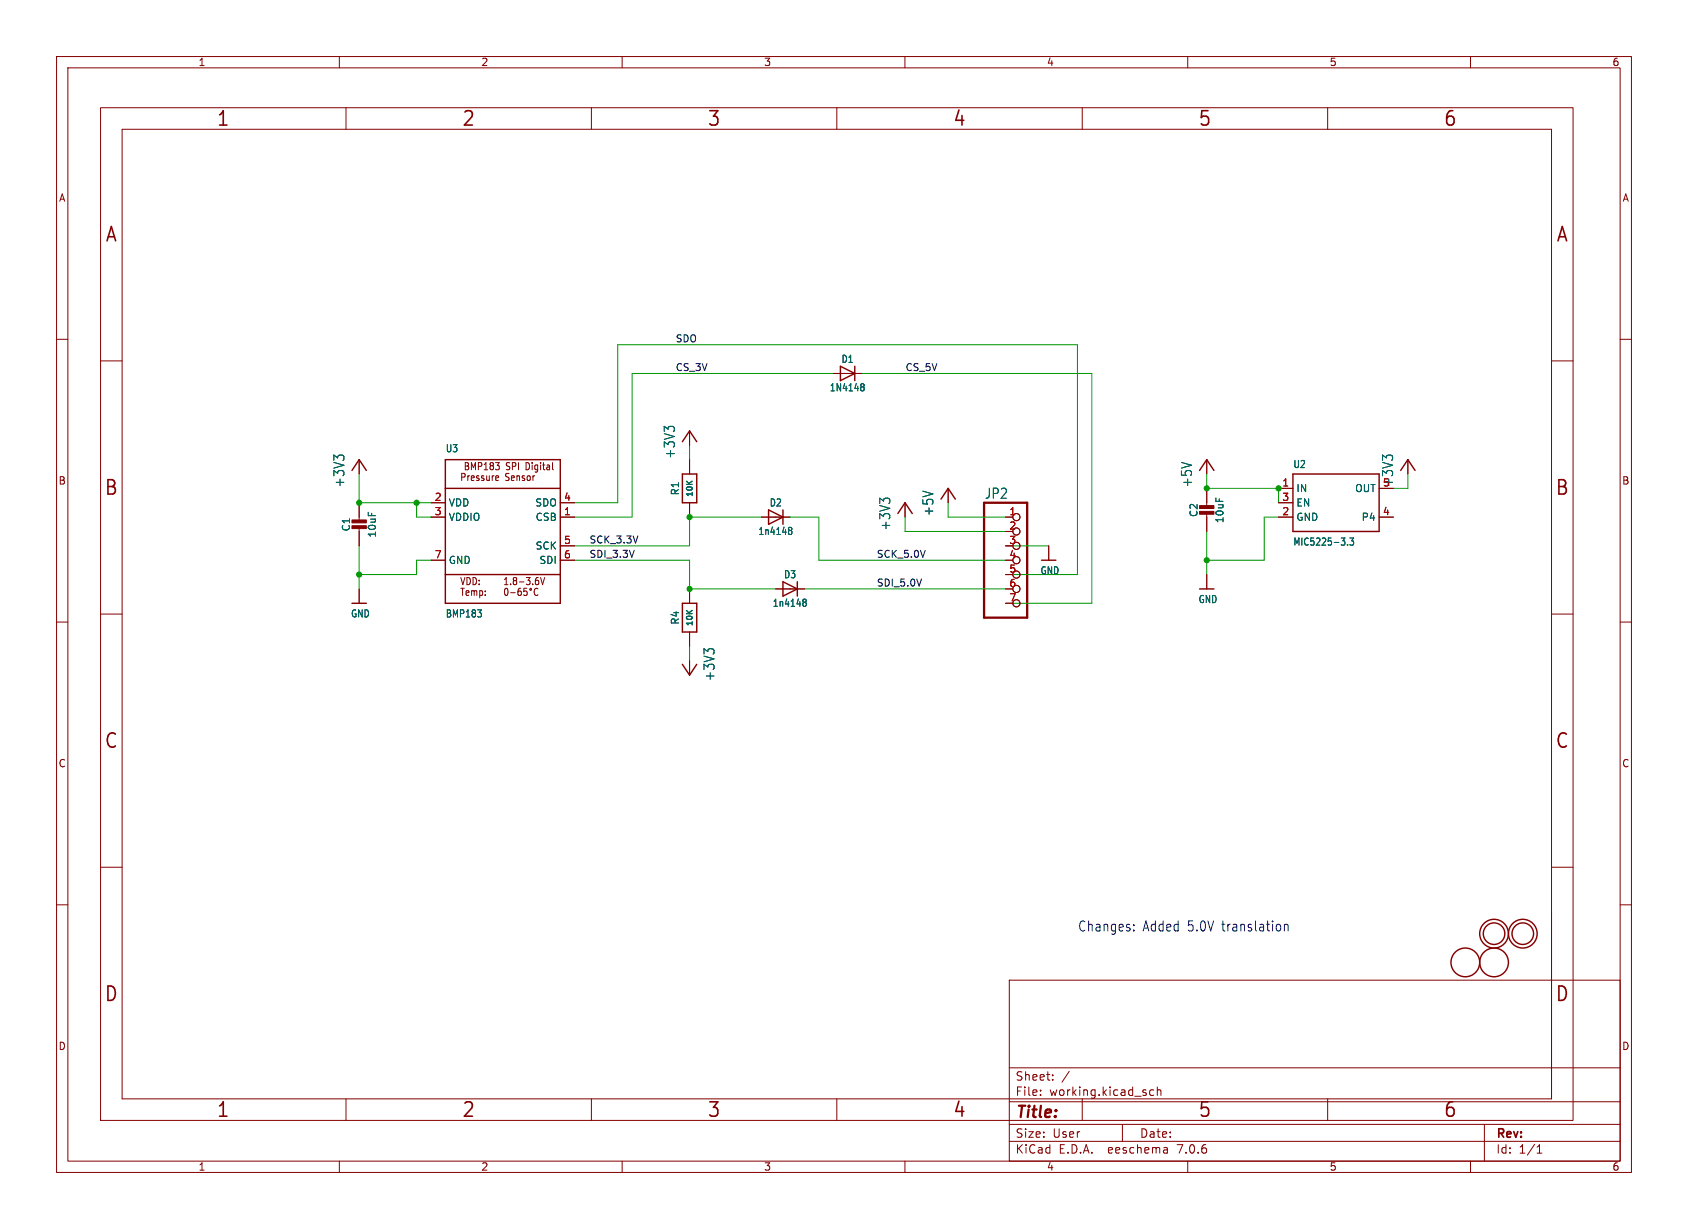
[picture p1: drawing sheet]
<svg xmlns="http://www.w3.org/2000/svg" width="298mm" height="217mm" viewBox="0 0 298 217" stroke-linecap="round" stroke-linejoin="round" font-family="sans-serif">
<g fill="none" stroke="#840000" stroke-width=".18">
<path d="M10 10h278.5v197.3h-278.5zM12 12h274.5v193.3h-274.5zM17.8 19h260.3v179.1h-260.3zM60 10v2M61.2 19v3.9M104.6 19v3.9M110 10v2M148 19v3.9M160 10v2M191.3 19v3.9M210 10v2M234.7 19v3.9"/>
<path d="M260 10v2M21.6 22.9h252.7v171.4h-252.7zM10 60h2M286.5 60h2M17.8 63.8h3.8M121.9 76.2v2.5M147.3 66h5.1M274.3 63.8h3.8M63.5 81.3v2.5M63.5 88.9v3.3M63.5 93.2v3.3M76.2 91.4h2.5"/>
<path d="M76.2 88.9h2.5M76.2 99.1h2.5M87.6 81.8h.7l-.4 .5M87.8 84.1l.3 .1 .1 .2-.6 .2M88.1 84.9l-.3 .1M88.2 82.3l.1 .2-.1 .5M97.7 83l.1 .1M99.1 91.4h2.5M99.1 88.9h2.5M99.1 96.5h2.5M99.1 99.1h2.5M121.9 81.3v2.5"/>
<path d="M121.9 88.9v2.5M134.6 91.4h5.1M160 88.9v2.5M167.6 86.4v2.5M177.8 91.4h1.3M177.8 96.5h1.3M185.4 96.5v2.6M213.4 81.3v2.5M213.4 86.4v3.3M213.4 90.7v3.3M226.1 91.4h2.5M226.1 88.9h2.5"/>
<path d="M226.1 86.4h2.5M243.8 91.4h2.6M243.8 86.4h2.6M248.9 81.3v2.5M10 110h2M17.8 108.6h3.8M63.5 104.1v2.6M89.3 104.3l-.1 .5 .3 .5 .3-.2v-.8M90.3 104.8h.8M91.7 104.1l-.1 1 .2 .2 .3-.1v-.6l-.3-.1-.2 .3M92.6 104v.6l.1-.1 .4 .1 .1 .5-.2 .2-.4-.1M93.7 104.2l.1 .2 .2-.2"/>
<path d="M94.5 104.2a.61 .61 0 0 0-.1 .7 .61 .61 0 0 0 .7 .3M95 102.1h.2M95.1 102.6l.2 .2v.3l-.2 .3M95.6 102.1l.3 1.3 .4-1.3M121.9 104.1v2.6M121.9 111.8v2.5M121.9 116.8v2.6M137.2 104.1h5M177.8 101.6h1.3M177.8 104.1h1.3M177.8 106.7h1.3M213.4 101.6v2.5"/>
<path d="M274.3 108.6h3.8M286.5 110h2M10 160h2M17.8 153.4h3.8M274.3 153.4h3.8M286.5 160h2M178.4 173.3h108.1v32h-108.1zM61.2 194.3v3.8M104.6 194.3v3.8M148 194.3v3.8M178.4 198.8h108.1M178.4 194.8h108.1"/>
<path d="M178.4 188.8h108.1M184 193.6v.1M184 192.8v.1M186.1 190.9v.1M186.1 190.1v.1M189.1 189.4l-1.3 2M191.3 194.3v3.8M198.4 198.8v3M204 192.8l-.4-.1-.3 .3v.4l.1 .2h.6M204.6 192.9l.2-.2 .4 .1 .1 .9M204.6 192.2v1.5M234.7 194.3v3.8"/>
<path d="M262.5 198.8v6.5M60 205.3v2M110 205.3v2M160 205.3v2M178.4 201.8h108.1M206.3 203l.1 .9M206.4 203.8l-.1 .1M206.4 203.3h-.1M210 205.3v2M260 205.3v2M271.8 203.9h.8M271.8 202.8l.4-.4v1.5"/>
<circle cx="179.7" cy="91.4" r=".63"/>
<circle cx="179.7" cy="94" r=".63"/>
<circle cx="179.7" cy="99.1" r=".63"/>
<circle cx="179.7" cy="96.5" r=".63"/>
<circle cx="179.7" cy="106.7" r=".63"/>
<circle cx="179.7" cy="104.1" r=".63"/>
<circle cx="179.7" cy="101.6" r=".63"/>
</g>
<g fill="none" stroke="#840000" stroke-width=".25">
<path d="M120.6 78.1l1.3-1.9 1.3 1.9M148.6 64.8l2.5 1.2-2.5 1.3zM151.1 64.8v2.5M62.2 83.2l1.3-1.9 1.3 1.9M78.7 81.3h20.4v25.4h-20.4zM78.7 86.4h20.4M120.6 83.8h2.6v5.1h-2.6zM135.9 90.2l2.5 1.2-2.5 1.3zM138.4 90.2v2.5M158.7 90.8l1.3-1.9 1.3 1.9M166.4 88.3l1.2-1.9 1.3 1.9M184.1 99.1h2.6"/>
<path d="M212.1 83.2l1.3-1.9 1.2 1.9M228.6 83.8h15.2v10.2h-15.2zM247.6 83.2l1.3-1.9 1.3 1.9M62.2 106.7h2.6M78.7 101.6h20.4M120.6 106.7h2.6v5.1h-2.6zM120.6 117.5l1.3 1.9 1.3-1.9M138.4 102.9l2.6 1.2-2.6 1.3zM141 102.9v2.5M212.1 104.1h2.5"/>
<circle cx="259.1" cy="170.2" r="2.54"/>
<circle cx="264.2" cy="165.1" r="2.54"/>
<circle cx="264.2" cy="170.2" r="2.54"/>
<circle cx="264.2" cy="165.1" r="1.9"/>
<circle cx="269.2" cy="165.1" r="2.54"/>
<circle cx="269.2" cy="165.1" r="1.9"/>
</g>
<g fill="none" stroke="#006464" stroke-width=".18">
<path d="M118.1 75.9l-.7-.5v.9M118.3 75.5h.8M152.4 67.8l.3 .1 .1 .2-.2 .3M152.4 68.4h.2M152.6 68.4l.1 .1 .1 .4-.1 .2h-.3M59.7 81l-.7-.5v.9M59.9 80.5h.7M139.5 93.7l.1 .1M139.5 93.3l.3-.1 .2 .2v.2l-.2 .2M139.6 93.8h.2M139.6 93.8l-.1 .1M139.8 93.8l.2 .2v.4l-.2 .1h-.3"/>
<path d="M156.2 88.6l-.7-.5v.9M156.4 88.2h.8M238.3 96.3v.1M238.7 95.1h.6l-.3 .5 .3 .1v.6l-.2 .1-.4-.1M245.1 81l-.7-.5v.9M245.3 80.5h.8M84.4 107.8h.7l-.4 .5M85 108.4l.1 .2-.1 .4M125.1 115.2l-.6-.5v1M125.3 114.8h.8M142 106.4l.1 .1M142 106l.3-.1 .2 .2 .1 .2-.3 .2"/>
<path d="M142.1 106.5h.2M142.1 106.5l-.1 .1M142.3 106.5l.3 .2-.1 .4-.2 .1h-.3"/>
</g>
<path d="M174 88.9h7.6v20.3h-7.6z" fill="none" stroke="#840000" stroke-width=".41"/>
<g fill="#840000" stroke="#840000" stroke-width=".18">
<path d="M62.2 93h2.6v.5h-2.6z"/>
<path d="M62.2 91.9h2.6v.6h-2.6z"/>
<path d="M212.1 90.4h2.5v.5h-2.5z"/>
<path d="M212.1 89.4h2.5v.5h-2.5z"/>
</g>
<path d="M200.5 164.5v.1M200.5 163.5v.2M227.1 163.4v1.2M227.1 163.6a.37 .37 0 0 1 .6-.1v1.1" fill="none" stroke="#0000c2" stroke-width=".18"/>
<g fill="none" stroke="#009600" stroke-width=".18">
<path d="M121.9 78.7v2.6M147.3 66h-35.5v25.4h-10.2M152.4 66h40.6v40.7h-15.2M63.5 83.8v5.1h12.7M63.5 96.5v7.6M73.7 88.9v2.5h2.5M76.2 99.1h-2.5v2.5h-10.2M101.6 99.1h20.3v5h15.3M101.6 88.9h7.6v-27.9h81.3v40.6h-12.7M134.6 91.4h-12.7v5.1h-20.3M139.7 91.4h5.1v7.7h33M160 91.4v2.6h17.8"/>
<path d="M167.6 88.9v2.5h10.2M177.8 96.5h7.6M213.4 83.8v2.6h12.7v2.5M213.4 94v7.6M226.1 91.4h-2.6v7.7h-10.1M248.9 83.8v2.6h-2.5M121.9 114.3v2.5M142.2 104.1h35.6"/>
</g>
<g fill="#009600" stroke="#009600" stroke-width=".18">
<circle cx="121.9" cy="91.4" r=".46"/>
<circle cx="63.5" cy="101.6" r=".46"/>
<circle cx="121.9" cy="104.1" r=".46"/>
<circle cx="73.7" cy="88.9" r=".46"/>
<circle cx="63.5" cy="88.9" r=".46"/>
<circle cx="226.1" cy="86.4" r=".46"/>
<circle cx="213.4" cy="99.1" r=".46"/>
<circle cx="213.4" cy="86.4" r=".46"/>
</g>
<g font-size="3.5" fill="#840000">
<text x="38.2" y="22.7">1</text>
<text x="81.6" y="22.7">2</text>
<text x="125" y="22.7">3</text>
<text x="168.4" y="22.7">4</text>
<text x="211.8" y="22.7">5</text>
<text x="255.1" y="22.7">6</text>
<text x="18.5" y="43.1">A</text>
<text x="275" y="43.1">A</text>
<text x="18.3" y="87.9">B</text>
<text x="274.9" y="87.9">B</text>
<text x="18.3" y="132.7">C</text>
<text x="274.9" y="132.7">C</text>
<text x="18.3" y="177.4">D</text>
<text x="274.9" y="177.4">D</text>
<text x="38.2" y="197.9">1</text>
<text x="81.6" y="197.9">2</text>
<text x="125" y="197.9">3</text>
<text x="168.4" y="197.9">4</text>
<text x="211.8" y="197.9">5</text>
<text x="255.1" y="197.9">6</text>
</g>
<text font-size="2.8" fill="#840000" x="179.4" y="198.2">Title:</text>
<g font-size="2.5" fill="#006464">
<text x="119.5" y="81.2" transform="rotate(-90 119.5 81.2)">+3V3</text>
<text x="61.1" y="86.3" transform="rotate(-90 61.1 86.3)">+3V3</text>
<text x="174" y="88.4">JP2</text>
<text x="211" y="86.3" transform="rotate(-90 211 86.3)">+5V</text>
<text x="246.5" y="86.3" transform="rotate(-90 246.5 86.3)">+3V3</text>
<text x="157.6" y="93.9" transform="rotate(-90 157.6 93.9)">+3V3</text>
<text x="165.2" y="91.4" transform="rotate(-90 165.2 91.4)">+5V</text>
<text x="126.6" y="120.6" transform="rotate(-90 126.6 120.6)">+3V3</text>
</g>
<g font-size="2.5" fill="#0000c2">
<text x="190.5" y="164.9">Changes:</text>
<text x="202" y="164.9">Added</text>
<text x="210" y="164.9">5.0V</text>
<text x="216.2" y="164.9">translation</text>
</g>
<g font-size="2.1" fill="#840000">
<text x="179.4" y="191.3">Sheet:</text>
<text x="179.4" y="194">File:</text>
<text x="185.5" y="194">working.kicad_sch</text>
<text x="179.4" y="201.4">Size:</text>
<text x="186.1" y="201.4">User</text>
<text x="201.4" y="201.4">Date:</text>
<text x="264.4" y="201.6">Rev:</text>
<text x="179.4" y="204.2">KiCad</text>
<text x="187.2" y="204.2">E.D.A.</text>
<text x="196.1" y="204.2">eeschema</text>
<text x="208.4" y="204.2">7.0.6</text>
<text x="264.4" y="204.2">Id:</text>
<text x="268.5" y="204.2">1/1</text>
</g>
<g font-size="1.8" fill="#840000">
<text x="35" y="11.9">1</text>
<text x="85" y="11.9">2</text>
<text x="135" y="11.9">3</text>
<text x="185" y="11.9">4</text>
<text x="235" y="11.9">5</text>
<text x="285" y="11.9">6</text>
<text x="10.3" y="35.9">A</text>
<text x="286.8" y="35.9">A</text>
<text x="81.9" y="83.4">BMP183</text>
<text x="89.4" y="83.4">SPI</text>
<text x="93.1" y="83.4">Digital</text>
<text x="10.3" y="85.9">B</text>
<text x="81.3" y="85.3">Pressure</text>
<text x="89.3" y="85.3">Sensor</text>
<text x="286.7" y="85.9">B</text>
<text x="81.3" y="105.6">Temp:</text>
<text x="81.3" y="103.7">VDD:</text>
<text x="88.9" y="103.7">1.8-3.6V</text>
<text x="10.3" y="135.9">C</text>
<text x="286.7" y="135.9">C</text>
<text x="10.3" y="185.9">D</text>
<text x="286.7" y="185.9">D</text>
<text x="35" y="207.2">1</text>
<text x="85" y="207.2">2</text>
<text x="135" y="207.2">3</text>
<text x="185" y="207.2">4</text>
<text x="235" y="207.2">5</text>
<text x="285" y="207.2">6</text>
</g>
<g font-size="1.8" fill="#006464">
<text x="148.7" y="64.4">D1</text>
<text x="146.6" y="69.4">1N4148</text>
<text x="78.7" y="80.2">U3</text>
<text x="228.6" y="83">U2</text>
<text x="79.2" y="89.8">VDD</text>
<text x="94.5" y="89.8">SDO</text>
<text x="120.2" y="87.7" transform="rotate(-90 120.2 87.7)">R1</text>
<text x="136" y="89.8">D2</text>
<text x="229.1" y="87.2">IN</text>
<text x="229.1" y="89.8">EN</text>
<text x="239.5" y="87.2">OUT</text>
<text x="62.1" y="94.1" transform="rotate(-90 62.1 94.1)">C1</text>
<text x="66.7" y="95.2" transform="rotate(-90 66.7 95.2)">10uF</text>
<text x="79.2" y="92.3">VDDIO</text>
<text x="94.6" y="92.3">CSB</text>
<text x="134" y="94.8">1n4148</text>
<text x="211.9" y="91.5" transform="rotate(-90 211.9 91.5)">C2</text>
<text x="216.5" y="92.6" transform="rotate(-90 216.5 92.6)">10uF</text>
<text x="229.1" y="92.3">GND</text>
<text x="240.6" y="92.3">P4</text>
<text x="79.2" y="99.9">GND</text>
<text x="94.6" y="97.4">SCK</text>
<text x="95.3" y="99.9">SDI</text>
<text x="183.9" y="101.8">GND</text>
<text x="228.6" y="96.7">MIC5225-3.3</text>
<text x="136.5" y="107.5">1n4148</text>
<text x="138.5" y="102.5">D3</text>
<text x="211.8" y="106.8">GND</text>
<text x="61.9" y="109.4">GND</text>
<text x="78.7" y="109.4">BMP183</text>
<text x="120.2" y="110.6" transform="rotate(-90 120.2 110.6)">R4</text>
</g>
<g font-size="1.8" fill="#a90000">
<text x="76.8" y="88.6">2</text>
<text x="99.6" y="88.6">4</text>
<text x="226.6" y="86.1">1</text>
<text x="226.6" y="88.6">3</text>
<text x="244.4" y="86.1">5</text>
<text x="76.8" y="91.2">3</text>
<text x="99.6" y="91.2">1</text>
<text x="178.4" y="91.2">1</text>
<text x="178.4" y="93.7">2</text>
<text x="226.6" y="91.2">2</text>
<text x="244.4" y="91.2">4</text>
<text x="76.8" y="98.8">7</text>
<text x="99.6" y="96.3">5</text>
<text x="99.6" y="98.8">6</text>
<text x="178.4" y="96.3">3</text>
<text x="178.4" y="98.8">4</text>
<text x="178.4" y="101.3">5</text>
<text x="178.4" y="103.9">6</text>
<text x="178.4" y="106.4">7</text>
</g>
<g font-size="1.7" fill="#0f0f0f">
<text x="119.4" y="65.7">CS_3V</text>
<text x="119.4" y="60.6">SDO</text>
<text x="160" y="65.7">CS_5V</text>
<text x="104.1" y="96.2">SCK_3.3V</text>
<text x="104.1" y="98.7">SDI_3.3V</text>
<text x="154.9" y="98.7">SCK_5.0V</text>
<text x="154.9" y="103.8">SDI_5.0V</text>
</g>
<g font-size="1.4" fill="#006464">
<text x="122.7" y="88" transform="rotate(-90 122.7 88)">10K</text>
<text x="122.7" y="110.9" transform="rotate(-90 122.7 110.9)">10K</text>
</g>
</svg>
